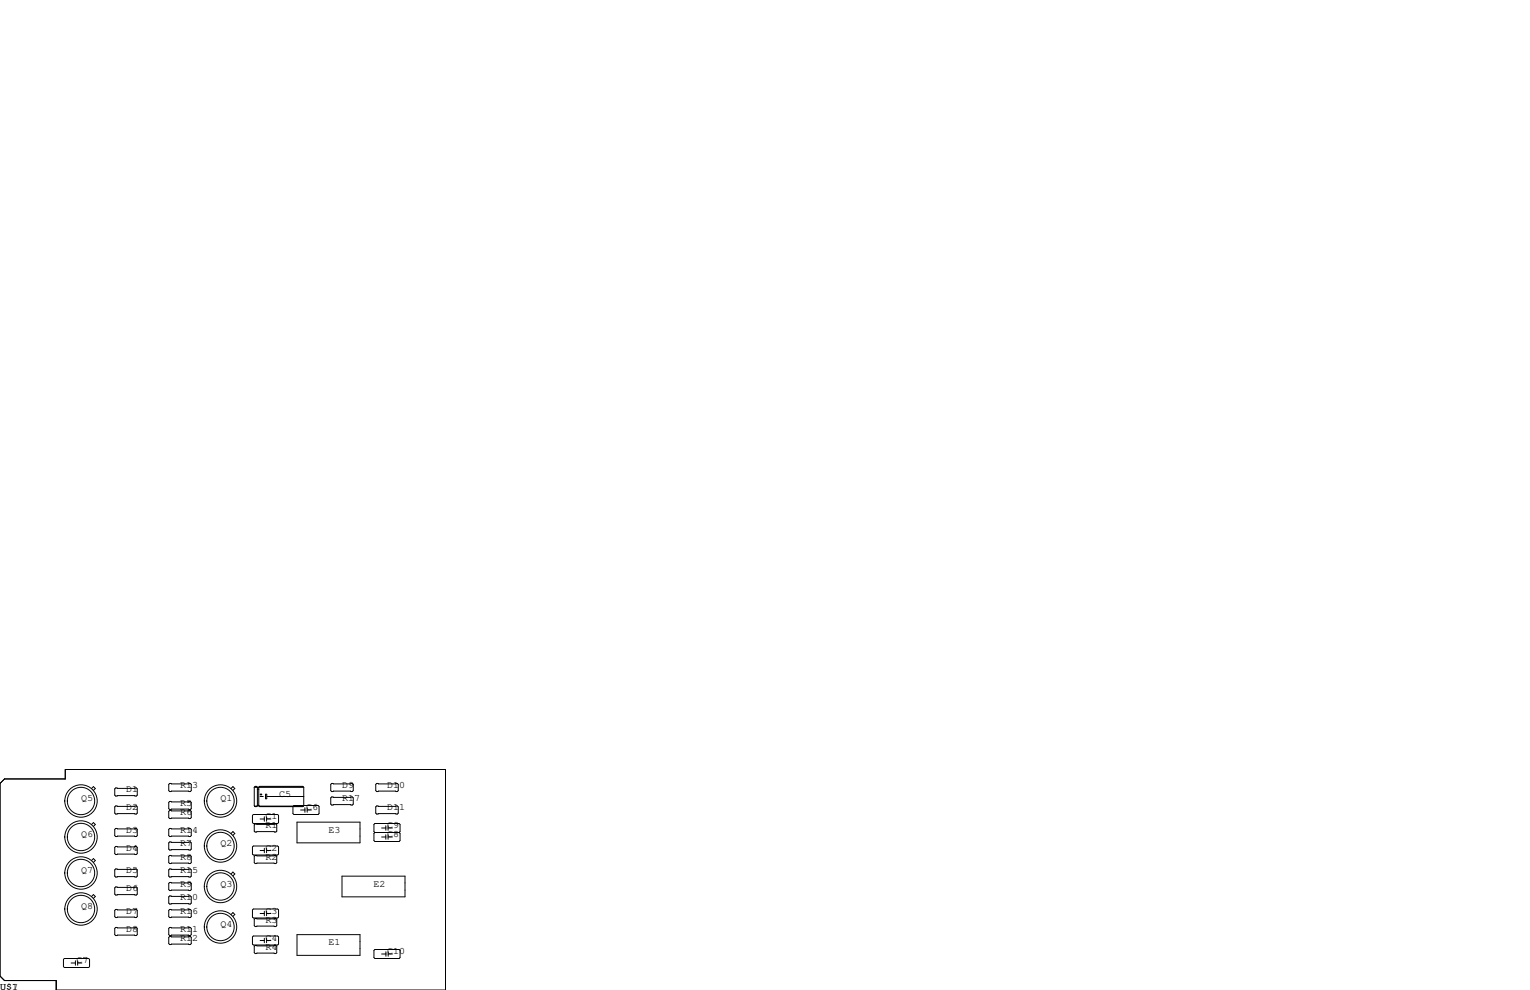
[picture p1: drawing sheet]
<svg xmlns="http://www.w3.org/2000/svg" width="432mm" height="279mm" viewBox="0 0 432 279" stroke-linecap="round" stroke-linejoin="round" font-family="sans-serif">
<g fill="none" stroke="#000" stroke-width=".28">
<path d="M0 221.1l1.3-1.3h17.1v-2.6h107.3v62.2h-109.8v-2.7h-14.6l-1.3-1.2zM25.8 222.5l.6-.5 .5 .5-.5 .6M25.8 232.7l.6-.5 .5 .5-.5 .5M32.6 233.8h5.9l.2 .3v1.7l-.2 .3h-5.9l-.2-.3v-1.7zM32.6 222.4h5.9l.2 .2v1.8l-.2 .3h-5.9l-.2-.3v-1.8zM32.6 227.5h5.9l.2 .2v1.8l-.2 .2h-5.9l-.2-.2v-1.8zM32.6 238.9h5.9l.2 .2v1.8l-.2 .3h-5.9l-.2-.3v-1.8zM47.9 226.2h5.8l.3 .2v1.8l-.3 .3h-5.8l-.3-.3v-1.8zM47.9 221.1h5.8l.3 .3v1.7l-.3 .3h-5.8l-.3-.3v-1.7zM47.9 228.7h5.8l.3 .3v1.8l-.3 .2h-5.8l-.3-.2v-1.8zM47.9 233.8h5.8l.3 .3v1.7l-.3 .3h-5.8l-.3-.3v-1.7zM47.9 237.6h5.8l.3 .3v1.7l-.3 .3h-5.8l-.3-.3v-1.7z"/>
<path d="M65.2 222.5l.5-.5 .6 .5-.6 .6M65.2 235.2l.5-.5 .6 .5-.6 .6M71.2 230.1l.3-.2h6.9l.2 .2v2.1l-.2 .2h-6.9l-.3-.2zM71.2 239l.3-.2h6.9l.2 .2v2l-.2 .3h-6.9l-.3-.3zM71.8 222.2v5.2l.2 .2M71.8 222.2l.2-.3h.4l.2 .3v5.2M71.8 222.2h13.9M71.9 227.5h.6M72 232.5h5.9l.2 .3v1.8l-.2 .2h-5.9l-.2-.2v-1.8zM72 222.1h.4M72 227.6h.1M72.6 227.4l-.6 .2"/>
<path d="M72.6 227.3h.4M72.6 222.8h.4M72.6 227.4h.4M72.8 222.3h.1M73 227.4l.3 .2M73.2 227.5h12.4M73.3 222.1h12.2M73.3 227.6h.1M73.4 231.1h1.2M73.4 224.2h.5M73.4 224.8h.9M73.7 224v.5"/>
<path d="M74.6 230.5v1.3M74.6 239.4v1.3M74.9 224.2h.4v1.2h-.4zM75.2 230.5v1.3M75.2 239.4v1.3M75.2 231.1h1.3M75.4 224.8h10.3M82.7 227.6l.2-.3h6.9l.2 .3v2l-.2 .3h-6.9l-.2-.3zM83.8 232h17.8v5.9h-17.8zM84.8 228.6h1.3M85.7 222.2v5.2l-.2 .2h-12.2M85.7 222.2l-.2-.3h-12.2l-.3 .3v5.2"/>
<path d="M86.1 228v1.2M86.7 228.6h1.2M86.7 228v1.2M93.6 221.1h5.8l.3 .3v1.7l-.3 .3h-5.8l-.3-.3v-1.7zM93.6 224.9h5.8l.3 .3v1.7l-.3 .3h-5.8l-.3-.3v-1.7zM105.8 234.9l-.3-.2v-2l.3-.3h6.8l.3 .3v2l-.3 .2M105.8 234.9l-.3 .3v2l.3 .3h6.8l.3-.3v-2l-.3-.3M105.8 234.9h6.8M106.3 221.1h5.8l.3 .3v1.7l-.3 .3h-5.8l-.3-.3v-1.7zM106.3 227.5h5.8l.3 .2v1.8l-.3 .2h-5.8l-.3-.2v-1.8zM107.7 233.7h1.2M107.7 236.2h1.2"/>
<path d="M108.9 233v1.3M108.9 235.6v1.3M109.5 233v1.3M109.5 235.6v1.3M109.5 233.7h1.2M109.5 236.2h1.2M25.8 242.8l.6-.5 .5 .5-.5 .6M25.8 253l.6-.5 .5 .5-.5 .5M32.6 256.7h5.9l.2 .2v1.8l-.2 .3h-5.9l-.2-.3v-1.8zM32.6 245.2h5.9l.2 .3v1.8l-.2 .2h-5.9l-.2-.2v-1.8zM32.6 250.3h5.9l.2 .3v1.7l-.2 .3h-5.9l-.2-.3v-1.7zM47.6 256.9l.3-.2h5.8l.3 .2v1.8l-.3 .3h-5.8l-.3-.3z"/>
<path d="M47.6 245.5l.3-.3h5.8l.3 .3v1.8l-.3 .2h-5.8l-.3-.2zM47.6 249.3l.3-.3h5.8l.3 .3v1.8l-.3 .2h-5.8l-.3-.2zM47.6 253.1l.3-.2h5.8l.3 .2v1.8l-.3 .2h-5.8l-.3-.2zM47.9 241.4h5.8l.3 .3v1.8l-.3 .2h-5.8l-.3-.2v-1.8zM65.2 246.7l.5-.6 .6 .6-.6 .5M65.2 258.1l.5-.5 .6 .5-.6 .5M71.2 256.8l.3-.3h6.9l.2 .3v2l-.2 .3h-6.9l-.3-.3zM71.8 259.5l.2-.3h5.9l.2 .3v1.7l-.2 .3h-5.9l-.2-.3zM72 241.4h5.9l.2 .3v1.8l-.2 .2h-5.9l-.2-.2v-1.8zM73.4 240h1.2M73.4 257.8h1.2M74.6 257.2v1.2"/>
<path d="M75.2 257.2v1.2M75.2 240h1.3M75.2 257.8h1.3M96.5 247.3h17.8v5.8h-17.8zM17.9 270.8l.3-.3h6.8l.3 .3v2l-.3 .2h-6.8l-.3-.2zM20.1 271.8h1.2M21.3 271.1v1.3M21.9 271.8h1.2M21.9 271.1v1.3M32.6 261.7h5.9l.2 .3v1.8l-.2 .2h-5.9l-.2-.2v-1.8zM47.6 262l.3-.3h5.8l.3 .3v1.8l-.3 .2h-5.8l-.3-.2zM47.6 264.5l.3-.2h5.8l.3 .2v1.8l-.3 .3h-5.8l-.3-.3z"/>
<path d="M71.2 264.4l.3-.2h6.9l.2 .2v2l-.2 .3h-6.9l-.3-.3zM71.8 267.1l.2-.3h5.9l.2 .3v1.8l-.2 .2h-5.9l-.2-.2zM73.4 265.4h1.2M74.6 264.8v1.3M75.2 264.8v1.3M75.2 265.4h1.3M83.8 263.8h17.8v5.8h-17.8zM105.5 268.2l.3-.2h6.8l.3 .2v2.1l-.3 .2h-6.8l-.3-.2zM107.7 269.2h1.2M108.9 268.6v1.3M109.6 269.2h1.1M109.6 268.6v1.3"/>
<circle cx="22.9" cy="226.1" r="4.6"/>
<circle cx="22.9" cy="236.2" r="4.6"/>
<circle cx="22.9" cy="226.1" r="3.9"/>
<circle cx="22.9" cy="236.2" r="3.9"/>
<circle cx="62.2" cy="238.8" r="4.6"/>
<circle cx="62.2" cy="226.1" r="4.6"/>
<circle cx="62.2" cy="226.1" r="3.9"/>
<circle cx="62.2" cy="238.8" r="3.9"/>
<circle cx="22.9" cy="246.4" r="4.6"/>
<circle cx="22.9" cy="246.4" r="3.9"/>
<circle cx="22.9" cy="256.5" r="3.9"/>
<circle cx="22.9" cy="256.5" r="4.6"/>
<circle cx="62.2" cy="250.2" r="3.9"/>
<circle cx="62.2" cy="250.2" r="4.6"/>
<circle cx="62.2" cy="261.6" r="3.9"/>
<circle cx="62.2" cy="261.6" r="4.6"/>
</g>
<g font-size="2.8">
<text x="22.9" y="226.1">Q5</text>
<text x="35.6" y="223.5">D1</text>
<text x="50.8" y="227.3">R5</text>
<text x="50.8" y="222.2">R13</text>
<text x="62.2" y="226.1">Q1</text>
<text x="78.7" y="224.8">C5</text>
<text x="96.5" y="222.2">D9</text>
<text x="96.5" y="226.1">R17</text>
<text x="109.2" y="222.2">D10</text>
<text x="35.6" y="228.6">D2</text>
<text x="50.8" y="229.9">R6</text>
<text x="74.9" y="231.1">C1</text>
<text x="74.9" y="233.7">R1</text>
<text x="86.4" y="228.6">C6</text>
<text x="109.2" y="233.7">C9</text>
<text x="109.2" y="228.6">D11</text>
<text x="22.9" y="236.2">Q6</text>
<text x="35.6" y="234.9">D3</text>
<text x="50.8" y="238.8">R7</text>
<text x="50.8" y="234.9">R14</text>
<text x="62.2" y="238.8">Q2</text>
<text x="92.7" y="234.9">E3</text>
<text x="109.2" y="236.2">C8</text>
<text x="35.6" y="240">D4</text>
<text x="50.8" y="242.6">R8</text>
<text x="74.9" y="240">C2</text>
<text x="74.9" y="242.6">R2</text>
<text x="22.9" y="246.4">Q7</text>
<text x="35.6" y="246.4">D5</text>
<text x="35.6" y="251.5">D6</text>
<text x="50.8" y="250.2">R9</text>
<text x="50.8" y="246.4">R15</text>
<text x="62.2" y="250.2">Q3</text>
<text x="105.4" y="250.2">E2</text>
<text x="22.9" y="256.5">Q8</text>
<text x="35.6" y="257.8">D7</text>
<text x="50.8" y="254">R10</text>
<text x="50.8" y="257.8">R16</text>
<text x="74.9" y="257.8">C3</text>
<text x="35.6" y="262.9">D8</text>
<text x="50.8" y="262.9">R11</text>
<text x="62.2" y="261.6">Q4</text>
<text x="74.9" y="260.3">R3</text>
<text x="50.8" y="265.4">R12</text>
<text x="74.9" y="265.4">C4</text>
<text x="74.9" y="268">R4</text>
<text x="92.7" y="266.7">E1</text>
<text x="109.2" y="269.2">C10</text>
<text x="21.6" y="271.8">C7</text>
<text x="0" y="279.4">U$1</text>
<text x="0" y="279.4">U$7</text>
</g>
</svg>
